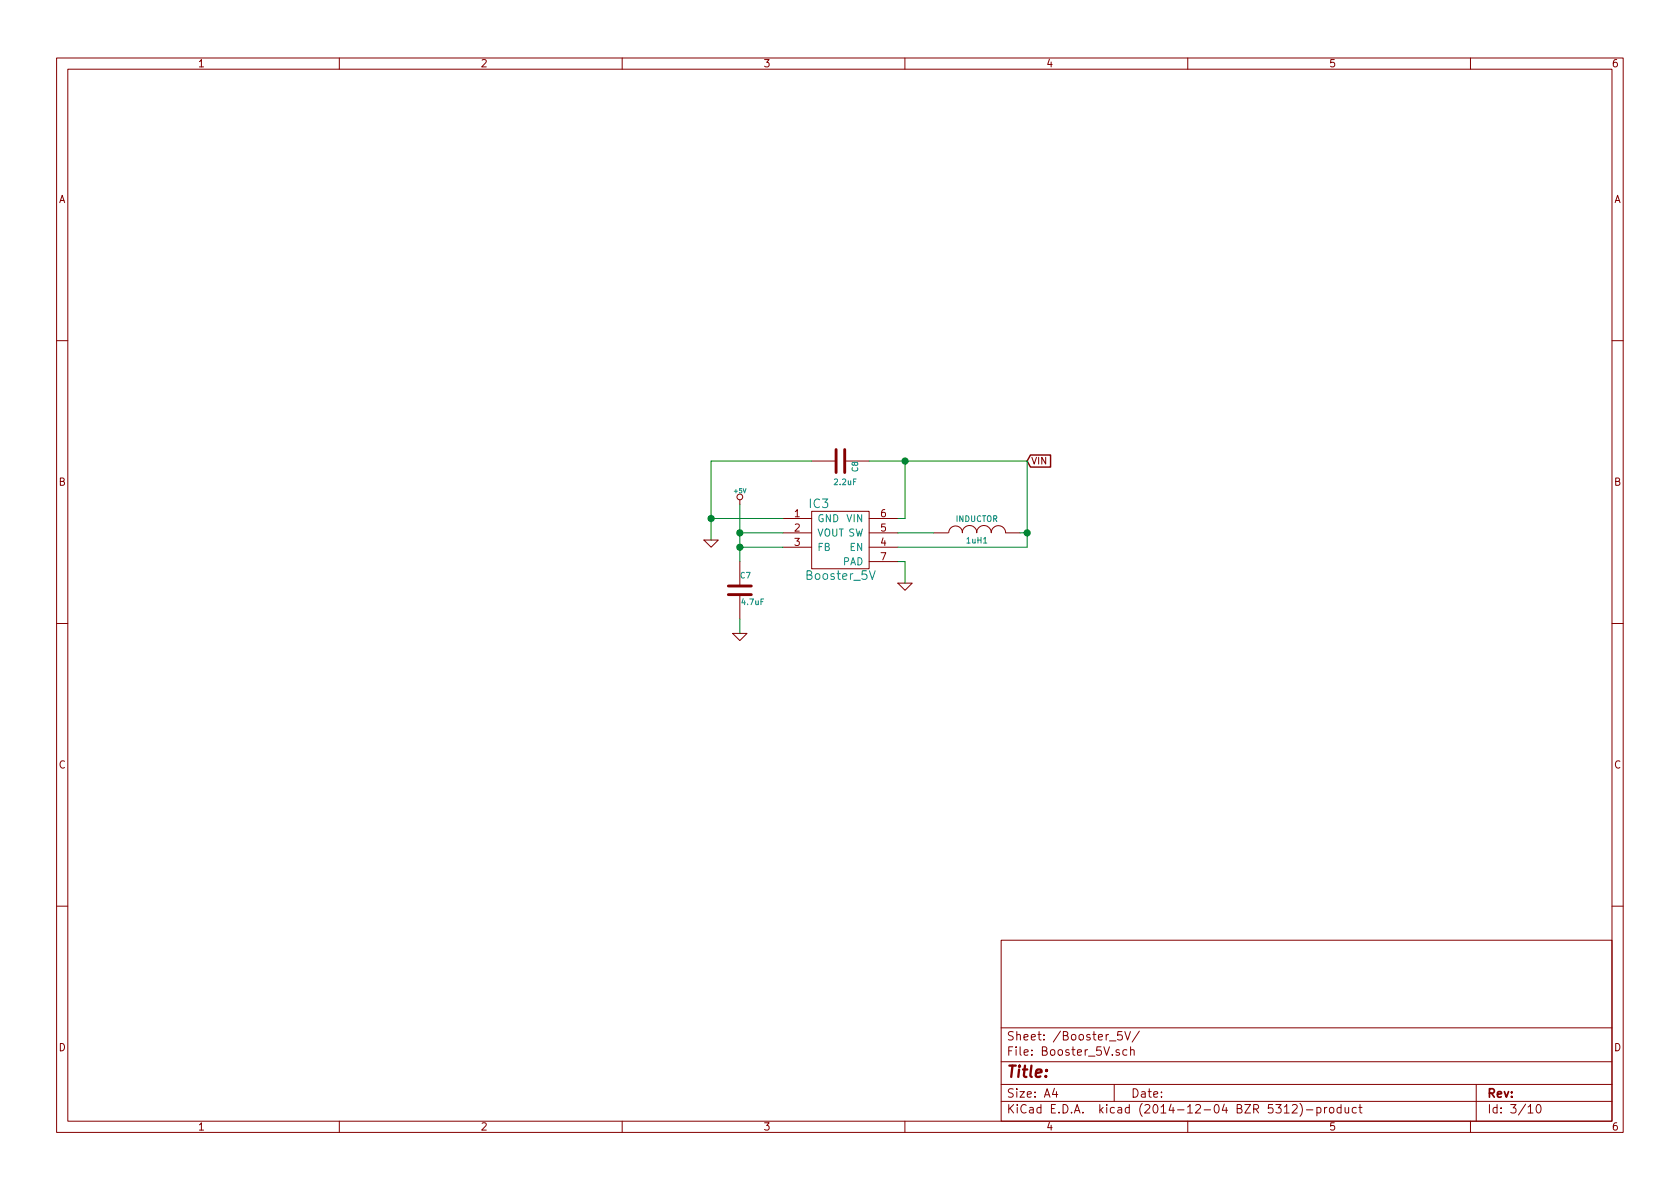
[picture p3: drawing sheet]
EESchema Schematic File Version 2
LIBS:power
LIBS:device
LIBS:transistors
LIBS:conn
LIBS:linear
LIBS:regul
LIBS:74xx
LIBS:cmos4000
LIBS:adc-dac
LIBS:memory
LIBS:xilinx
LIBS:special
LIBS:microcontrollers
LIBS:dsp
LIBS:microchip
LIBS:analog_switches
LIBS:motorola
LIBS:texas
LIBS:intel
LIBS:audio
LIBS:interface
LIBS:digital-audio
LIBS:philips
LIBS:display
LIBS:cypress
LIBS:siliconi
LIBS:opto
LIBS:atmel
LIBS:contrib
LIBS:valves
LIBS:Custom_components
LIBS:QMBTv1-cache
EELAYER 25 0
EELAYER END
$Descr A4 11693 8268
encoding utf-8
Sheet 3 10
Title ""
Date ""
Rev ""
Comp ""
Comment1 ""
Comment2 ""
Comment3 ""
Comment4 ""
$EndDescr
$Comp
L Booster_5V IC3
U 1 1
P 5800 3700
F 0 "IC3" H 5700 3900 60  0000 C CNN
F 1 "Booster_5V" H 5850 3400 60  0000 C CNN
F 2 "footprints:FAN4860" H 5800 3700 60  0001 C CNN
F 3 "" H 5800 3700 60  0000 C CNN
	1    5800 3700
	1    0    0    -1  
$EndComp
Text GLabel 7150 3200 2    47   Input ~ 0
VIN
$Comp
L C C8
U 1 1
P 5850 3200
F 0 "C8" H 5850 3300 40  0000 L CNN
F 1 "2.2uF" V 6000 3150 40  0000 L CNN
F 2 "SMD_Packages:SMD-0402_c" H 5888 3050 30  0001 C CNN
F 3 "" H 5850 3200 60  0000 C CNN
	1    5850 3200
	0    1    1    0   
$EndComp
$Comp
L INDUCTOR 1uH1
U 1 1
P 6800 3700
F 0 "1uH1" V 6750 3700 40  0000 C CNN
F 1 "INDUCTOR" V 6900 3700 40  0000 C CNN
F 2 "footprints:Inductor_0603" H 6800 3700 60  0001 C CNN
F 3 "" V 7000 3700 60  0000 C CNN
	1    6800 3700
	0    -1   -1   0   
$EndComp
$Comp
L C C7
U 1 1
P 5150 4100
F 0 "C7" H 5150 4200 40  0000 L CNN
F 1 "4.7uF" H 5156 4015 40  0000 L CNN
F 2 "SMD_Packages:SMD-0402_c" H 5188 3950 30  0001 C CNN
F 3 "" H 5150 4100 60  0000 C CNN
	1    5150 4100
	1    0    0    -1  
$EndComp
Wire Wire Line
	7150 3200 7150 3800
Wire Wire Line
	7150 3700 7100 3700
Wire Wire Line
	6500 3700 6250 3700
Wire Wire Line
	7150 3800 6250 3800
Connection ~ 7150 3700
Wire Wire Line
	6250 3600 6300 3600
Wire Wire Line
	6300 3600 6300 3200
Wire Wire Line
	6050 3200 7150 3200
Connection ~ 6300 3200
Wire Wire Line
	5450 3700 5150 3700
Wire Wire Line
	5150 3500 5150 3900
Wire Wire Line
	5450 3800 5150 3800
Connection ~ 5150 3800
$Comp
L GND #PWR020
U 1 1
P 5150 4400
F 0 "#PWR020" H 5150 4400 30  0001 C CNN
F 1 "GND" H 5150 4330 30  0001 C CNN
F 2 "" H 5150 4400 60  0000 C CNN
F 3 "" H 5150 4400 60  0000 C CNN
	1    5150 4400
	1    0    0    -1  
$EndComp
Wire Wire Line
	5150 4400 5150 4300
$Comp
L GND #PWR021
U 1 1
P 4950 3750
F 0 "#PWR021" H 4950 3750 30  0001 C CNN
F 1 "GND" H 4950 3680 30  0001 C CNN
F 2 "" H 4950 3750 60  0000 C CNN
F 3 "" H 4950 3750 60  0000 C CNN
	1    4950 3750
	1    0    0    -1  
$EndComp
Wire Wire Line
	5450 3600 4950 3600
Wire Wire Line
	4950 3200 4950 3750
Wire Wire Line
	5650 3200 4950 3200
Connection ~ 4950 3600
$Comp
L GND #PWR022
U 1 1
P 6300 4050
F 0 "#PWR022" H 6300 4050 30  0001 C CNN
F 1 "GND" H 6300 3980 30  0001 C CNN
F 2 "" H 6300 4050 60  0000 C CNN
F 3 "" H 6300 4050 60  0000 C CNN
	1    6300 4050
	1    0    0    -1  
$EndComp
Wire Wire Line
	6250 3900 6300 3900
Wire Wire Line
	6300 3900 6300 4050
$Comp
L +5V #PWR023
U 1 1
P 5150 3500
F 0 "#PWR023" H 5150 3590 20  0001 C CNN
F 1 "+5V" H 5150 3590 30  0000 C CNN
F 2 "" H 5150 3500 60  0000 C CNN
F 3 "" H 5150 3500 60  0000 C CNN
	1    5150 3500
	1    0    0    -1  
$EndComp
Connection ~ 5150 3700
$EndSCHEMATC
